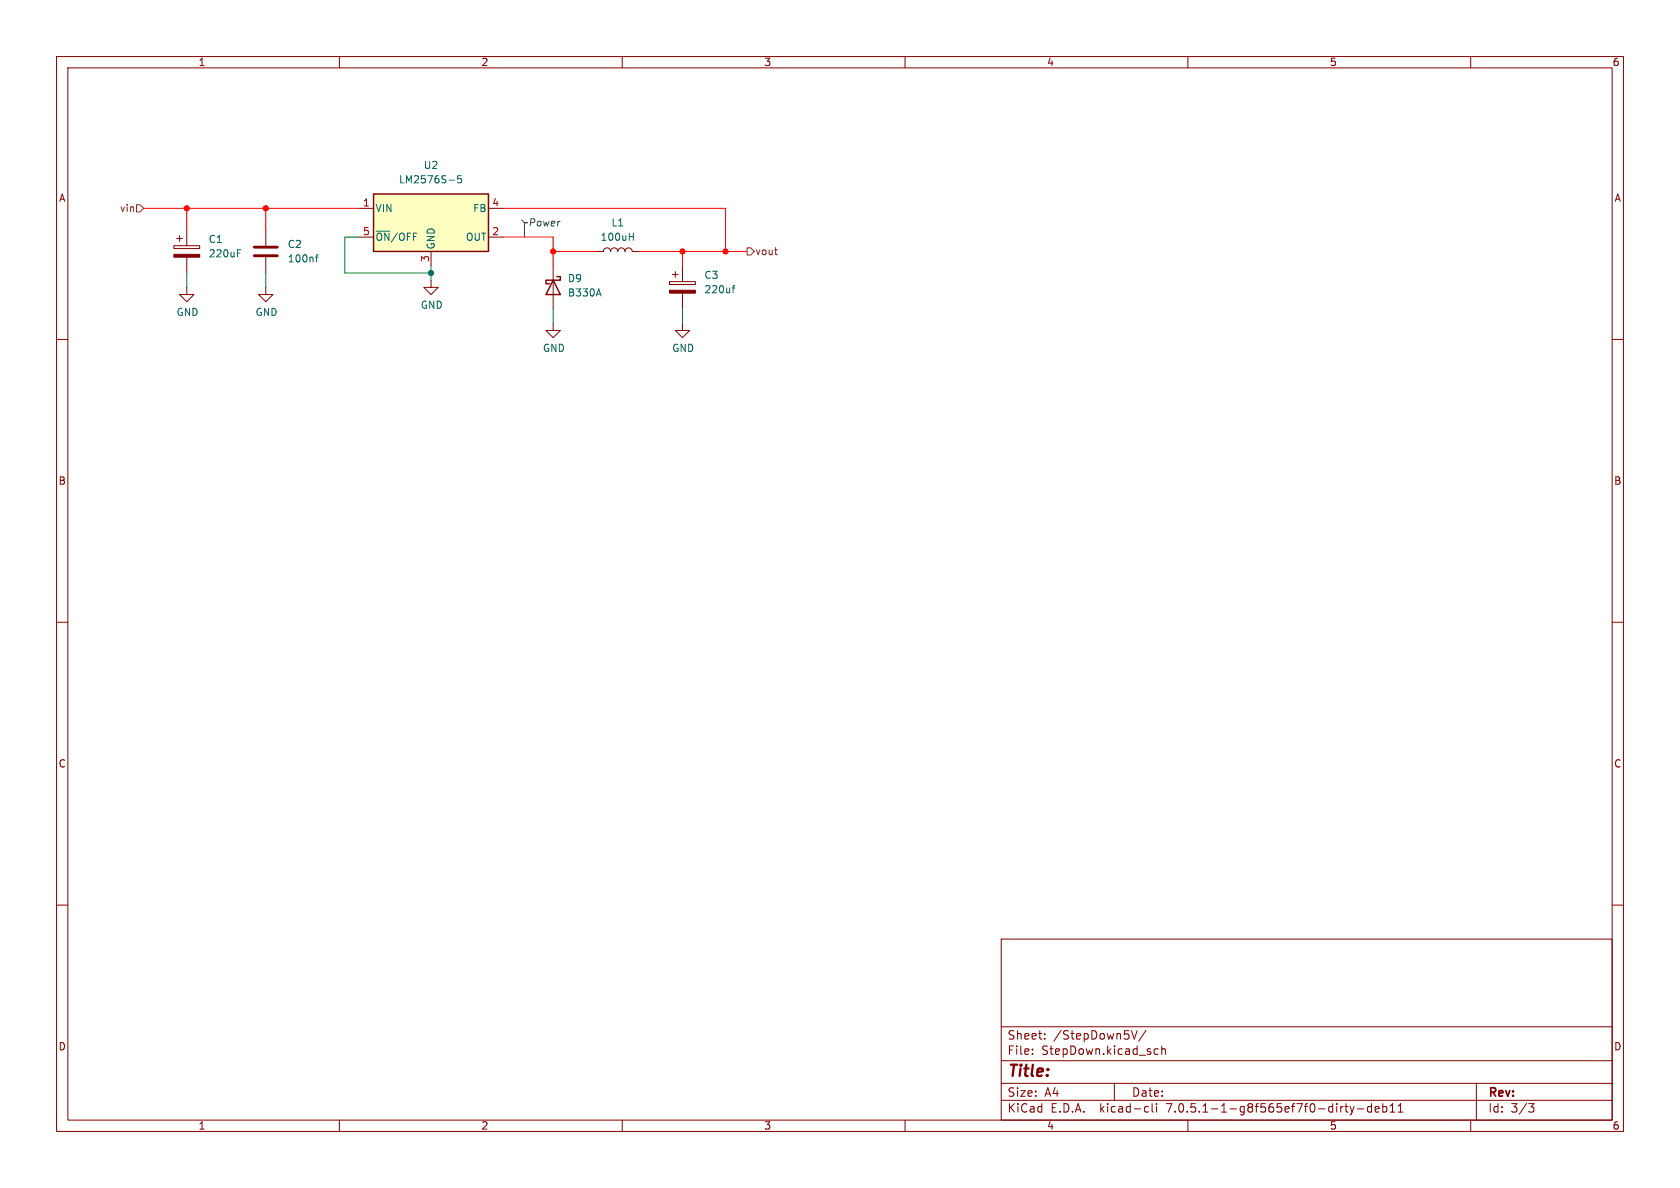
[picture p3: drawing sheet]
<svg xmlns="http://www.w3.org/2000/svg" width="297mm" height="210mm" viewBox="0 0 297 210" stroke-linecap="round" stroke-linejoin="round" font-family="sans-serif">
<g fill="none" stroke="#840000" stroke-width=".18">
<path d="M10 10h277v190h-277zM12 12h273v186h-273zM60 10v2M110 10v2M160 10v2M210 10v2M260 10v2M63.5 36.8h2.5M86.4 36.8h2.5M10 60h2M30.7 43.4h4.6v.5h-4.6zM31.2 42.2h1.1"/>
<path d="M31.7 41.7v1M33 50.8v1.3h1.3l-1.3 1.2-1.3-1.2h1.3M33 40.6v2.8M33 45.5v2.8M47 50.8v1.3h1.3l-1.3 1.2-1.3-1.2h1.3M47 40.6v2.8M47 45.5v2.8M63.5 41.9h2.5M76.2 49.5v1.3h1.3l-1.3 1.3-1.3-1.3h1.3M76.2 44.5v2.5M86.4 41.9h2.5M97.8 57.2v1.2h1.3l-1.3 1.3-1.3-1.3h1.3"/>
<path d="M97.8 47v7.6M105.4 44.5h1.3a.64 .64 0 0 1 .6-.7 .64 .64 0 0 1 .6 .7 .64 .64 0 0 1 .7-.7 .64 .64 0 0 1 .6 .7 .64 .64 0 0 1 .7-.7 .64 .64 0 0 1 .6 .7 .64 .64 0 0 1 .6-.7 .64 .64 0 0 1 .7 .7h1.2M118.4 49.8h4.5v.5h-4.5zM118.9 48.5h1M119.4 48v1M120.6 57.2v1.2h1.3l-1.3 1.3-1.2-1.3h1.2M120.6 47v2.8M120.6 51.8v2.8M285 60h2M10 110h2M285 110h2M10 160h2"/>
<path d="M285 160h2M177 166h108v32h-108zM60 198v2M110 198v2M160 198v2M177 194.5h108M177 191.5h108M177 187.5h108M177 181.5h108M182.5 186.3v.1M182.5 185.5v.1M184.7 183.6v.1"/>
<path d="M184.7 182.8v.1M197 191.5v3M200 182.2l.5 1.5 .5-1.5M202.5 196.5h.5M202.5 195.7h.5M202.6 182.1l-1.3 2M203.7 195.1v1.3l.2 .2M204.1 186.3l.2 .1 .4-.1M204.5 195.1v.1M204.5 195.6v1M204.7 185.5l-.4-.1-.2 .1M205.4 185.5l.2-.1 .4 .1v.9"/>
<path d="M205.4 184.9v1.5M210 198v2M237.7 195.6h.6M238 195.1v1.3l.3 .2M238.7 195.6l.3 1M239 196.6l-.1 .4-.2 .1M239.4 195.6l-.4 1M240 196h1.1M242.5 195.7l-.5-.1-.3 .3v.4l.2 .2h.6M242.5 195.1v1.5M243.1 196.1l.7-.1-.1-.3-.4-.1-.2 .2 .1 .7h.5M244.5 195.7l.4-.1 .3 .3v.4l-.2 .2h-.5"/>
<path d="M244.5 195.1v1.5M245.7 196.6h.9M245.7 195.5l.5-.4v1.5M247.2 196.6h.8M247.2 195.5l.4-.4v1.5M260 198v2M261 191.5v6.5M270.2 195.1h1l-.5 .6 .4 .1 .1 .5-.3 .3h-.4"/>
</g>
<path d="M79.4 31.8h.9M81.6 31.1h-.7v.6l.2-.2 .4 .1 .1 .2v.4l-.2 .1-.5-.1M42 44.1h.6M55.8 45.5h.5M56.3 45l-.3 .2v1.1M105.8 51.1l.5 1.2M111.2 41.8h.8M112 41.2v1.3M129.4 50.9h.5M129.9 50.5l-.3 .2v1.1" fill="none" stroke="#006464" stroke-width=".18"/>
<g fill="#840000" stroke="#840000" stroke-width=".18">
<path d="M30.7 45h4.6v.5h-4.6z"/>
<path d="M118.4 51.3h4.5v.5h-4.5z"/>
</g>
<path d="M45 45.2h4M45 43.7h4" fill="none" stroke="#840000" stroke-width=".51"/>
<path d="M66 34.3h20.4v10.2h-20.4z" fill="#ffffc2" stroke="#ffffc2" stroke-width=".18"/>
<path d="M66 34.3h20.4v10.2h-20.4zM97.8 49.5l1.3 2.6h-2.6zM98.4 48.9h.7v.6h-2.6v.7h.7" fill="none" stroke="#840000" stroke-width=".25"/>
<path d="M92.2 38.9l.5 .5h.5h-.5v2.5" fill="none" stroke="#484848" stroke-width=".18"/>
<path d="M24.1 36.2h.7l.6 .6-.6 .7h-.7zM132.1 43.8h.6l.6 .7-.6 .6h-.6zM136.9 44.2h.5M137.3 45h.1" fill="none" stroke="#725600" stroke-width=".18"/>
<path d="M25.4 36.8h38.1M33 36.8v3.8M47 36.8v3.8M88.9 36.8h39.4v7.7M88.9 41.9h8.9v5.1M97.8 44.5h7.6M113 44.5h19.1M120.6 44.5v2.5" fill="none" stroke="#f00" stroke-width=".18"/>
<path d="M33 48.3v2.5M47 48.3v2.5M63.5 41.9h-2.5v6.4h15.2M76.2 47v2.5M97.8 54.6v2.6M120.6 54.6v2.6" fill="none" stroke="#009600" stroke-width=".18"/>
<circle cx="76.2" cy="48.3" r=".46" fill="#009600" stroke="#009600" stroke-width=".18"/>
<g fill="#f00" stroke="#f00" stroke-width=".18">
<circle cx="120.6" cy="44.5" r=".46"/>
<circle cx="128.3" cy="44.5" r=".46"/>
<circle cx="33" cy="36.8" r=".46"/>
<circle cx="97.8" cy="44.5" r=".46"/>
<circle cx="47" cy="36.8" r=".46"/>
</g>
<text font-size="2.8" fill="#840000" x="178" y="190.8">Title:</text>
<g font-size="2.1" fill="#840000">
<text x="178" y="183.9">Sheet:</text>
<text x="186.2" y="183.9">/StepDown5V/</text>
<text x="178" y="186.6">File:</text>
<text x="184" y="186.6">StepDown.kicad_sch</text>
<text x="178" y="196.8">KiCad</text>
<text x="178" y="194">Size:</text>
<text x="184.6" y="194">A4</text>
<text x="185.7" y="196.8">E.D.A.</text>
<text x="194.4" y="196.8">kicad-cli</text>
<text x="200" y="194">Date:</text>
<text x="206.2" y="196.8">7.0.5.1-1-g8f565ef7f0-dirty-deb11</text>
<text x="263" y="194.2">Rev:</text>
<text x="263" y="196.8">Id:</text>
<text x="267" y="196.8">3/3</text>
</g>
<g font-size="1.8" fill="#840000">
<text x="35" y="11.8">1</text>
<text x="85" y="11.8">2</text>
<text x="135" y="11.8">3</text>
<text x="185" y="11.8">4</text>
<text x="235" y="11.8">5</text>
<text x="285" y="11.8">6</text>
<text x="10.4" y="35.8">A</text>
<text x="285.4" y="35.8">A</text>
<text x="10.3" y="85.8">B</text>
<text x="285.3" y="85.8">B</text>
<text x="10.3" y="135.8">C</text>
<text x="285.3" y="135.8">C</text>
<text x="10.3" y="185.8">D</text>
<text x="285.3" y="185.8">D</text>
<text x="35" y="199.8">1</text>
<text x="85" y="199.8">2</text>
<text x="135" y="199.8">3</text>
<text x="185" y="199.8">4</text>
<text x="235" y="199.8">5</text>
<text x="285" y="199.8">6</text>
</g>
<g font-size="1.8" fill="#006464">
<text x="70.5" y="32.6">LM2576S-5</text>
<text x="74.9" y="30">U2</text>
<text x="66.3" y="37.7">VIN</text>
<text x="83.6" y="37.7">FB</text>
<text x="108" y="40.2">L1</text>
<text x="36.8" y="43.1">C1</text>
<text x="36.8" y="45.7">220uF</text>
<text x="50.8" y="44">C2</text>
<text x="50.8" y="46.5">100nf</text>
<text x="66.3" y="42.7">~{ON}/OFF</text>
<text x="77" y="44.2" transform="rotate(-90 77 44.2)">GND</text>
<text x="82.4" y="42.7">OUT</text>
<text x="106.1" y="42.7">100uH</text>
<text x="100.3" y="50">D9</text>
<text x="100.3" y="52.6">B330A</text>
<text x="124.5" y="49.5">C3</text>
<text x="124.5" y="52">220uf</text>
<text x="31.1" y="56">GND</text>
<text x="45.1" y="56">GND</text>
<text x="74.3" y="54.7">GND</text>
<text x="95.9" y="62.4">GND</text>
<text x="118.8" y="62.4">GND</text>
</g>
<g font-size="1.8" fill="#725600">
<text x="21.2" y="37.7">vin</text>
<text x="133.5" y="45.3">vout</text>
</g>
<g font-size="1.8" fill="#a90000">
<text x="64.1" y="36.6">1</text>
<text x="64.1" y="41.7">5</text>
<text x="87" y="41.7">2</text>
<text x="87" y="36.6">4</text>
<text x="75.9" y="46.4" transform="rotate(-90 75.9 46.4)">3</text>
</g>
<text font-size="1.8" fill="#484848" x="93.3" y="40.2">Power</text>
</svg>
